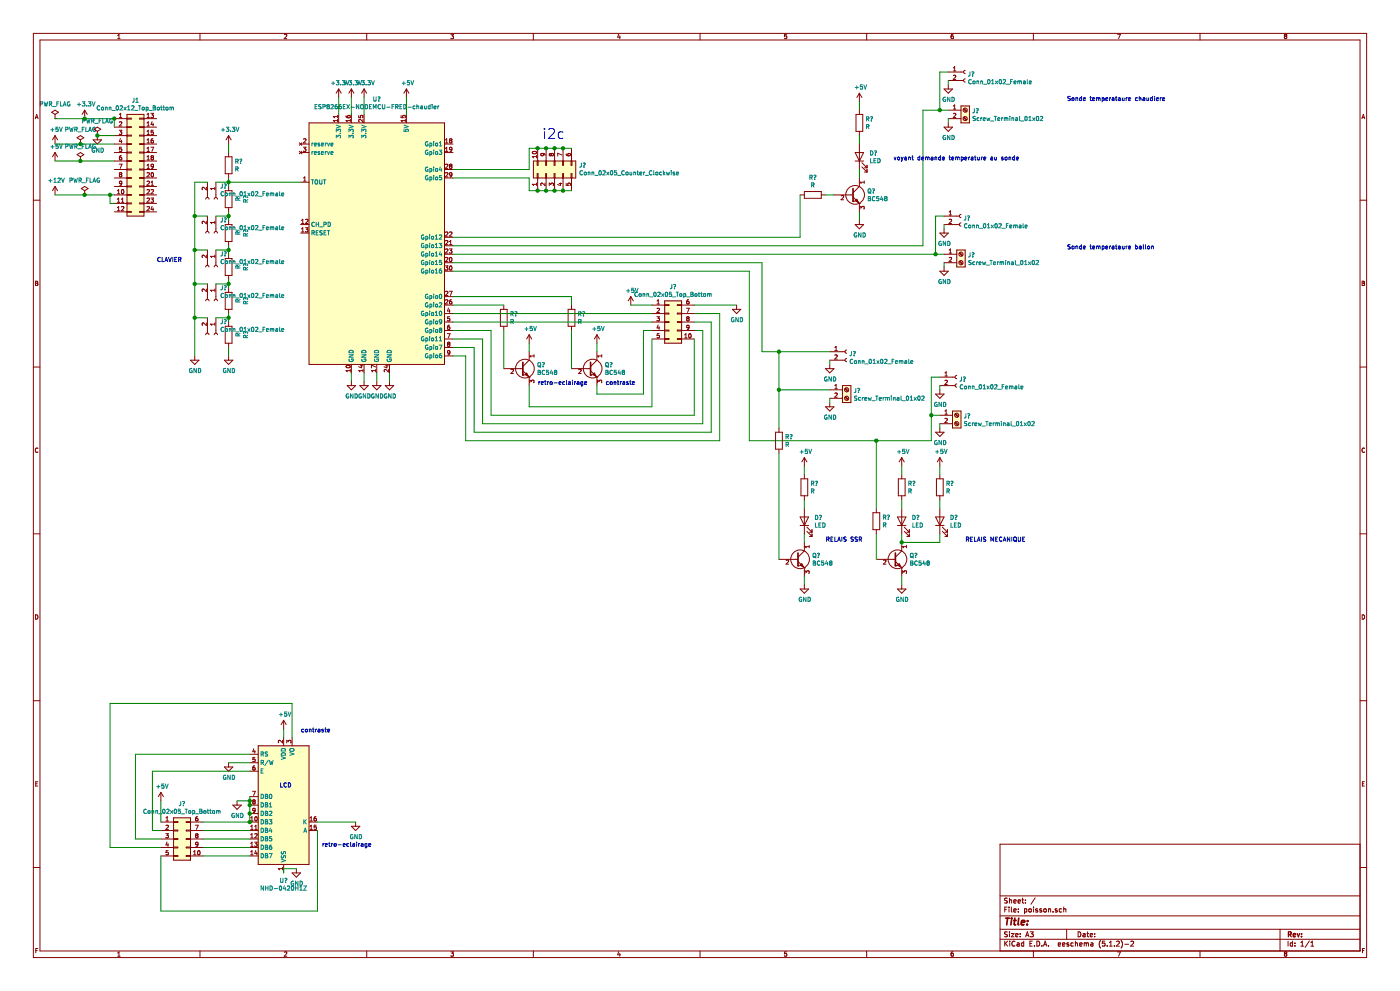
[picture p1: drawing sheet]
EESchema Schematic File Version 4
LIBS:poisson-cache
EELAYER 29 0
EELAYER END
$Descr A3 16535 11693
encoding utf-8
Sheet 1 1
Title ""
Date ""
Rev ""
Comp ""
Comment1 ""
Comment2 ""
Comment3 ""
Comment4 ""
$EndDescr
$Comp
L Connector_Generic:Conn_02x12_Top_Bottom J1
U 1 1
P 1550 1900
F 0 "J1" H 1600 2617 50  0000 C CNN
F 1 "Conn_02x12_Top_Bottom" H 1600 2526 50  0000 C CNN
F 2 "" H 1550 1900 50  0001 C CNN
F 3 "~" H 1550 1900 50  0001 C CNN
	1    1550 1900
	1    0    0    -1  
$EndComp
Wire Wire Line
	1350 1400 1350 1500
Wire Wire Line
	1350 1400 1000 1400
Connection ~ 1350 1400
$Comp
L power:+3.3V #PWR0101
U 1 1
P 1000 1400
F 0 "#PWR0101" H 1000 1250 50  0001 C CNN
F 1 "+3.3V" H 1015 1573 50  0000 C CNN
F 2 "" H 1000 1400 50  0001 C CNN
F 3 "" H 1000 1400 50  0001 C CNN
	1    1000 1400
	1    0    0    -1  
$EndComp
Wire Wire Line
	1350 1600 1150 1600
$Comp
L power:GND #PWR0102
U 1 1
P 1150 1600
F 0 "#PWR0102" H 1150 1350 50  0001 C CNN
F 1 "GND" H 1155 1427 50  0000 C CNN
F 2 "" H 1150 1600 50  0001 C CNN
F 3 "" H 1150 1600 50  0001 C CNN
	1    1150 1600
	1    0    0    -1  
$EndComp
$Comp
L power:+5V #PWR0103
U 1 1
P 650 1700
F 0 "#PWR0103" H 650 1550 50  0001 C CNN
F 1 "+5V" H 665 1873 50  0000 C CNN
F 2 "" H 650 1700 50  0001 C CNN
F 3 "" H 650 1700 50  0001 C CNN
	1    650  1700
	1    0    0    -1  
$EndComp
Wire Wire Line
	1350 1700 950  1700
Wire Wire Line
	1350 1900 950  1900
$Comp
L power:+5V #PWR0104
U 1 1
P 650 1900
F 0 "#PWR0104" H 650 1750 50  0001 C CNN
F 1 "+5V" H 665 2073 50  0000 C CNN
F 2 "" H 650 1900 50  0001 C CNN
F 3 "" H 650 1900 50  0001 C CNN
	1    650  1900
	1    0    0    -1  
$EndComp
$Comp
L power:+12V #PWR0105
U 1 1
P 650 2300
F 0 "#PWR0105" H 650 2150 50  0001 C CNN
F 1 "+12V" H 665 2473 50  0000 C CNN
F 2 "" H 650 2300 50  0001 C CNN
F 3 "" H 650 2300 50  0001 C CNN
	1    650  2300
	1    0    0    -1  
$EndComp
Wire Wire Line
	1350 2300 1300 2300
Wire Wire Line
	1350 2400 1300 2400
Wire Wire Line
	1300 2400 1300 2300
Connection ~ 1300 2300
Wire Wire Line
	1300 2300 1000 2300
$Comp
L power:PWR_FLAG #FLG0101
U 1 1
P 650 1400
F 0 "#FLG0101" H 650 1475 50  0001 C CNN
F 1 "PWR_FLAG" H 650 1573 50  0000 C CNN
F 2 "" H 650 1400 50  0001 C CNN
F 3 "~" H 650 1400 50  0001 C CNN
	1    650  1400
	1    0    0    -1  
$EndComp
$Comp
L power:PWR_FLAG #FLG0102
U 1 1
P 950 1700
F 0 "#FLG0102" H 950 1775 50  0001 C CNN
F 1 "PWR_FLAG" H 950 1873 50  0000 C CNN
F 2 "" H 950 1700 50  0001 C CNN
F 3 "~" H 950 1700 50  0001 C CNN
	1    950  1700
	1    0    0    -1  
$EndComp
Connection ~ 950  1700
Wire Wire Line
	950  1700 650  1700
$Comp
L power:PWR_FLAG #FLG0103
U 1 1
P 1150 1600
F 0 "#FLG0103" H 1150 1675 50  0001 C CNN
F 1 "PWR_FLAG" H 1150 1773 50  0000 C CNN
F 2 "" H 1150 1600 50  0001 C CNN
F 3 "~" H 1150 1600 50  0001 C CNN
	1    1150 1600
	1    0    0    -1  
$EndComp
Connection ~ 1150 1600
$Comp
L power:PWR_FLAG #FLG0104
U 1 1
P 1000 2300
F 0 "#FLG0104" H 1000 2375 50  0001 C CNN
F 1 "PWR_FLAG" H 1000 2473 50  0000 C CNN
F 2 "" H 1000 2300 50  0001 C CNN
F 3 "~" H 1000 2300 50  0001 C CNN
	1    1000 2300
	1    0    0    -1  
$EndComp
Connection ~ 1000 2300
Wire Wire Line
	1000 2300 650  2300
$Comp
L power:PWR_FLAG #FLG0105
U 1 1
P 950 1900
F 0 "#FLG0105" H 950 1975 50  0001 C CNN
F 1 "PWR_FLAG" H 950 2073 50  0000 C CNN
F 2 "" H 950 1900 50  0001 C CNN
F 3 "~" H 950 1900 50  0001 C CNN
	1    950  1900
	1    0    0    -1  
$EndComp
Connection ~ 950  1900
Wire Wire Line
	950  1900 650  1900
Wire Wire Line
	1000 1400 650  1400
Connection ~ 1000 1400
$Comp
L Connector_Generic:Conn_02x05_Top_Bottom J?
U 1 1
P 2100 9900
F 0 "J?" H 2150 10317 50  0000 C CNN
F 1 "Conn_02x05_Top_Bottom" H 2150 10226 50  0000 C CNN
F 2 "" H 2100 9900 50  0001 C CNN
F 3 "~" H 2100 9900 50  0001 C CNN
	1    2100 9900
	1    0    0    -1  
$EndComp
$Comp
L Display_Character:NHD-0420H1Z U?
U 1 1
P 3350 9500
F 0 "U?" H 3350 8611 50  0000 C CNN
F 1 "NHD-0420H1Z" H 3350 8520 50  0000 C CNN
F 2 "Display:NHD-0420H1Z" H 3350 8600 50  0001 C CNN
F 3 "http://www.newhavendisplay.com/specs/NHD-0420H1Z-FSW-GBW-33V3.pdf" H 3450 9400 50  0001 C CNN
	1    3350 9500
	1    0    0    -1  
$EndComp
Wire Wire Line
	2950 9800 2400 9800
Wire Wire Line
	2950 9900 2400 9900
Wire Wire Line
	2950 10000 2400 10000
Wire Wire Line
	2950 10100 2400 10100
Wire Wire Line
	2950 9700 2950 9600
Wire Wire Line
	2950 9600 2950 9500
Connection ~ 2950 9600
Wire Wire Line
	2950 9400 2950 9450
Connection ~ 2950 9500
Connection ~ 2950 9700
$Comp
L power:GND #PWR?
U 1 1
P 2800 9450
F 0 "#PWR?" H 2800 9200 50  0001 C CNN
F 1 "GND" H 2805 9277 50  0000 C CNN
F 2 "" H 2800 9450 50  0001 C CNN
F 3 "" H 2800 9450 50  0001 C CNN
	1    2800 9450
	1    0    0    -1  
$EndComp
Wire Wire Line
	2800 9450 2950 9450
Connection ~ 2950 9450
Wire Wire Line
	2950 9450 2950 9500
Wire Wire Line
	2950 8900 1600 8900
Wire Wire Line
	1600 8900 1600 9900
Wire Wire Line
	1600 9900 1900 9900
Wire Wire Line
	2400 9700 2950 9700
$Comp
L power:GND #PWR?
U 1 1
P 3500 10250
F 0 "#PWR?" H 3500 10000 50  0001 C CNN
F 1 "GND" H 3505 10077 50  0000 C CNN
F 2 "" H 3500 10250 50  0001 C CNN
F 3 "" H 3500 10250 50  0001 C CNN
	1    3500 10250
	1    0    0    -1  
$EndComp
Wire Wire Line
	3500 10250 3350 10250
Wire Wire Line
	3350 10250 3350 10300
$Comp
L power:+5V #PWR?
U 1 1
P 3350 8600
F 0 "#PWR?" H 3350 8450 50  0001 C CNN
F 1 "+5V" H 3365 8773 50  0000 C CNN
F 2 "" H 3350 8600 50  0001 C CNN
F 3 "" H 3350 8600 50  0001 C CNN
	1    3350 8600
	1    0    0    -1  
$EndComp
$Comp
L power:+5V #PWR?
U 1 1
P 1900 9450
F 0 "#PWR?" H 1900 9300 50  0001 C CNN
F 1 "+5V" H 1915 9623 50  0000 C CNN
F 2 "" H 1900 9450 50  0001 C CNN
F 3 "" H 1900 9450 50  0001 C CNN
	1    1900 9450
	1    0    0    -1  
$EndComp
Wire Wire Line
	3350 8600 3350 8700
Wire Wire Line
	1900 9450 1900 9700
$Comp
L power:GND #PWR?
U 1 1
P 4200 9700
F 0 "#PWR?" H 4200 9450 50  0001 C CNN
F 1 "GND" H 4205 9527 50  0000 C CNN
F 2 "" H 4200 9700 50  0001 C CNN
F 3 "" H 4200 9700 50  0001 C CNN
	1    4200 9700
	1    0    0    -1  
$EndComp
Wire Wire Line
	3750 9700 4200 9700
Wire Wire Line
	3750 9800 3750 10750
Wire Wire Line
	3750 10750 1900 10750
Wire Wire Line
	1900 10750 1900 10100
Text Notes 3800 10000 0    50   ~ 0
retro-eclairage
Wire Wire Line
	3450 8700 3450 8300
Wire Wire Line
	3450 8300 1300 8300
Wire Wire Line
	1300 8300 1300 10000
Wire Wire Line
	1300 10000 1900 10000
Text Notes 3550 8650 0    50   ~ 0
contraste
$Comp
L power:GND #PWR?
U 1 1
P 2700 9000
F 0 "#PWR?" H 2700 8750 50  0001 C CNN
F 1 "GND" H 2705 8827 50  0000 C CNN
F 2 "" H 2700 9000 50  0001 C CNN
F 3 "" H 2700 9000 50  0001 C CNN
	1    2700 9000
	1    0    0    -1  
$EndComp
Wire Wire Line
	2950 9000 2700 9000
Wire Wire Line
	2950 9100 1800 9100
Wire Wire Line
	1800 9100 1800 9800
Wire Wire Line
	1800 9800 1900 9800
Text Notes 3300 9300 0    50   ~ 0
LCD
$Comp
L power:+5V #PWR?
U 1 1
P 7450 3600
F 0 "#PWR?" H 7450 3450 50  0001 C CNN
F 1 "+5V" H 7465 3773 50  0000 C CNN
F 2 "" H 7450 3600 50  0001 C CNN
F 3 "" H 7450 3600 50  0001 C CNN
	1    7450 3600
	1    0    0    -1  
$EndComp
$Comp
L Composant_Fred:ESP8266EX-NODEMCU-FRED-chaudier U?
U 1 1
P 4450 2350
F 0 "U?" H 4450 3531 50  0000 C CNN
F 1 "ESP8266EX-NODEMCU-FRED-chaudier" H 4450 3440 50  0000 C CNN
F 2 "Package_DFN_QFN:QFN-32-1EP_5x5mm_P0.5mm_EP3.45x3.45mm" H 4450 350 50  0001 C CNN
F 3 "http://espressif.com/sites/default/files/documentation/0a-esp8266ex_datasheet_en.pdf" H 6650 400 50  0001 C CNN
	1    4450 2350
	1    0    0    -1  
$EndComp
Wire Wire Line
	5350 4000 5700 4000
Wire Wire Line
	5600 4100 5350 4100
Wire Wire Line
	5350 4200 5500 4200
$Comp
L Device:R R?
U 1 1
P 5950 3750
F 0 "R?" H 6020 3796 50  0000 L CNN
F 1 "R" H 6020 3705 50  0000 L CNN
F 2 "" V 5880 3750 50  0001 C CNN
F 3 "~" H 5950 3750 50  0001 C CNN
	1    5950 3750
	1    0    0    -1  
$EndComp
$Comp
L Device:R R?
U 1 1
P 6750 3750
F 0 "R?" H 6820 3796 50  0000 L CNN
F 1 "R" H 6820 3705 50  0000 L CNN
F 2 "" V 6680 3750 50  0001 C CNN
F 3 "~" H 6750 3750 50  0001 C CNN
	1    6750 3750
	1    0    0    -1  
$EndComp
Wire Wire Line
	5350 3600 5950 3600
$Comp
L Transistor_BJT:BC548 Q?
U 1 1
P 6150 4350
F 0 "Q?" H 6341 4396 50  0000 L CNN
F 1 "BC548" H 6341 4305 50  0000 L CNN
F 2 "Package_TO_SOT_THT:TO-92_Inline" H 6350 4275 50  0001 L CIN
F 3 "http://www.fairchildsemi.com/ds/BC/BC547.pdf" H 6150 4350 50  0001 L CNN
	1    6150 4350
	1    0    0    -1  
$EndComp
Wire Wire Line
	7700 3600 7450 3600
Wire Wire Line
	8200 3800 8400 3800
Wire Wire Line
	8300 3900 8200 3900
Wire Wire Line
	8700 3600 8200 3600
Wire Wire Line
	8500 3700 8200 3700
$Comp
L power:GND #PWR?
U 1 1
P 8700 3600
F 0 "#PWR?" H 8700 3350 50  0001 C CNN
F 1 "GND" H 8705 3427 50  0000 C CNN
F 2 "" H 8700 3600 50  0001 C CNN
F 3 "" H 8700 3600 50  0001 C CNN
	1    8700 3600
	1    0    0    -1  
$EndComp
Wire Wire Line
	5800 3900 5350 3900
$Comp
L Connector_Generic:Conn_02x05_Top_Bottom J?
U 1 1
P 7900 3800
F 0 "J?" H 7950 4217 50  0000 C CNN
F 1 "Conn_02x05_Top_Bottom" H 7950 4126 50  0000 C CNN
F 2 "" H 7900 3800 50  0001 C CNN
F 3 "~" H 7900 3800 50  0001 C CNN
	1    7900 3800
	1    0    0    -1  
$EndComp
Wire Wire Line
	5800 3900 5800 4900
Wire Wire Line
	5700 4000 5700 5000
Wire Wire Line
	5600 4100 5600 5100
Wire Wire Line
	5500 4200 5500 5200
Wire Wire Line
	5350 3500 6750 3500
Wire Wire Line
	5950 3900 5950 4350
$Comp
L power:+5V #PWR?
U 1 1
P 6250 4050
F 0 "#PWR?" H 6250 3900 50  0001 C CNN
F 1 "+5V" H 6265 4223 50  0000 C CNN
F 2 "" H 6250 4050 50  0001 C CNN
F 3 "" H 6250 4050 50  0001 C CNN
	1    6250 4050
	1    0    0    -1  
$EndComp
Wire Wire Line
	6250 4050 6250 4150
Wire Wire Line
	6250 4800 6250 4550
Wire Wire Line
	7600 3900 7700 3900
$Comp
L Transistor_BJT:BC548 Q?
U 1 1
P 6950 4350
F 0 "Q?" H 7141 4396 50  0000 L CNN
F 1 "BC548" H 7141 4305 50  0000 L CNN
F 2 "Package_TO_SOT_THT:TO-92_Inline" H 7150 4275 50  0001 L CIN
F 3 "http://www.fairchildsemi.com/ds/BC/BC547.pdf" H 6950 4350 50  0001 L CNN
	1    6950 4350
	1    0    0    -1  
$EndComp
$Comp
L power:+5V #PWR?
U 1 1
P 7050 4050
F 0 "#PWR?" H 7050 3900 50  0001 C CNN
F 1 "+5V" H 7065 4223 50  0000 C CNN
F 2 "" H 7050 4050 50  0001 C CNN
F 3 "" H 7050 4050 50  0001 C CNN
	1    7050 4050
	1    0    0    -1  
$EndComp
Wire Wire Line
	7050 4050 7050 4150
Wire Wire Line
	7050 4650 7050 4550
Wire Wire Line
	6750 4350 6750 3900
Wire Wire Line
	6750 3600 6750 3500
Wire Wire Line
	5500 5200 8500 5200
Wire Wire Line
	8400 5100 5600 5100
Wire Wire Line
	5700 5000 8300 5000
Wire Wire Line
	8200 4900 5800 4900
Wire Wire Line
	7700 4000 7700 4800
Wire Wire Line
	6250 4800 7700 4800
Wire Wire Line
	7600 3900 7600 4650
Wire Wire Line
	7050 4650 7600 4650
Wire Wire Line
	5350 3700 7700 3700
Wire Wire Line
	7700 3800 5350 3800
Wire Wire Line
	8200 4000 8200 4900
Wire Wire Line
	8300 3900 8300 5000
Wire Wire Line
	8400 3800 8400 5100
Wire Wire Line
	8500 3700 8500 5200
$Comp
L power:GND #PWR?
U 1 1
P 4150 4500
F 0 "#PWR?" H 4150 4250 50  0001 C CNN
F 1 "GND" H 4155 4327 50  0000 C CNN
F 2 "" H 4150 4500 50  0001 C CNN
F 3 "" H 4150 4500 50  0001 C CNN
	1    4150 4500
	1    0    0    -1  
$EndComp
$Comp
L power:GND #PWR?
U 1 1
P 4300 4500
F 0 "#PWR?" H 4300 4250 50  0001 C CNN
F 1 "GND" H 4305 4327 50  0000 C CNN
F 2 "" H 4300 4500 50  0001 C CNN
F 3 "" H 4300 4500 50  0001 C CNN
	1    4300 4500
	1    0    0    -1  
$EndComp
$Comp
L power:GND #PWR?
U 1 1
P 4450 4500
F 0 "#PWR?" H 4450 4250 50  0001 C CNN
F 1 "GND" H 4455 4327 50  0000 C CNN
F 2 "" H 4450 4500 50  0001 C CNN
F 3 "" H 4450 4500 50  0001 C CNN
	1    4450 4500
	1    0    0    -1  
$EndComp
$Comp
L power:GND #PWR?
U 1 1
P 4600 4500
F 0 "#PWR?" H 4600 4250 50  0001 C CNN
F 1 "GND" H 4605 4327 50  0000 C CNN
F 2 "" H 4600 4500 50  0001 C CNN
F 3 "" H 4600 4500 50  0001 C CNN
	1    4600 4500
	1    0    0    -1  
$EndComp
Wire Wire Line
	4600 4400 4600 4500
Wire Wire Line
	4450 4400 4450 4500
Wire Wire Line
	4300 4400 4300 4500
Wire Wire Line
	4150 4400 4150 4500
Text Notes 6350 4550 0    50   ~ 0
retro-eclairage
Text Notes 7150 4550 0    50   ~ 0
contraste
$Comp
L Connector:Screw_Terminal_01x02 J?
U 1 1
P 11300 4900
F 0 "J?" H 11380 4892 50  0000 L CNN
F 1 "Screw_Terminal_01x02" H 11380 4801 50  0000 L CNN
F 2 "" H 11300 4900 50  0001 C CNN
F 3 "~" H 11300 4900 50  0001 C CNN
	1    11300 4900
	1    0    0    -1  
$EndComp
$Comp
L Connector:Conn_01x02_Female J?
U 1 1
P 11300 4450
F 0 "J?" H 11328 4426 50  0000 L CNN
F 1 "Conn_01x02_Female" H 11328 4335 50  0000 L CNN
F 2 "" H 11300 4450 50  0001 C CNN
F 3 "~" H 11300 4450 50  0001 C CNN
	1    11300 4450
	1    0    0    -1  
$EndComp
$Comp
L power:GND #PWR?
U 1 1
P 11100 4600
F 0 "#PWR?" H 11100 4350 50  0001 C CNN
F 1 "GND" H 11105 4427 50  0000 C CNN
F 2 "" H 11100 4600 50  0001 C CNN
F 3 "" H 11100 4600 50  0001 C CNN
	1    11100 4600
	1    0    0    -1  
$EndComp
$Comp
L power:GND #PWR?
U 1 1
P 11100 5050
F 0 "#PWR?" H 11100 4800 50  0001 C CNN
F 1 "GND" H 11105 4877 50  0000 C CNN
F 2 "" H 11100 5050 50  0001 C CNN
F 3 "" H 11100 5050 50  0001 C CNN
	1    11100 5050
	1    0    0    -1  
$EndComp
Wire Wire Line
	11100 5000 11100 5050
Wire Wire Line
	11100 4600 11100 4550
Wire Wire Line
	11100 4450 11000 4450
Wire Wire Line
	11000 4450 11000 4900
Wire Wire Line
	11000 4900 11100 4900
$Comp
L Connector:Screw_Terminal_01x02 J?
U 1 1
P 10000 4600
F 0 "J?" H 10080 4592 50  0000 L CNN
F 1 "Screw_Terminal_01x02" H 10080 4501 50  0000 L CNN
F 2 "" H 10000 4600 50  0001 C CNN
F 3 "~" H 10000 4600 50  0001 C CNN
	1    10000 4600
	1    0    0    -1  
$EndComp
$Comp
L Connector:Conn_01x02_Female J?
U 1 1
P 10000 4150
F 0 "J?" H 10028 4126 50  0000 L CNN
F 1 "Conn_01x02_Female" H 10028 4035 50  0000 L CNN
F 2 "" H 10000 4150 50  0001 C CNN
F 3 "~" H 10000 4150 50  0001 C CNN
	1    10000 4150
	1    0    0    -1  
$EndComp
$Comp
L power:GND #PWR?
U 1 1
P 9800 4300
F 0 "#PWR?" H 9800 4050 50  0001 C CNN
F 1 "GND" H 9805 4127 50  0000 C CNN
F 2 "" H 9800 4300 50  0001 C CNN
F 3 "" H 9800 4300 50  0001 C CNN
	1    9800 4300
	1    0    0    -1  
$EndComp
$Comp
L power:GND #PWR?
U 1 1
P 9800 4750
F 0 "#PWR?" H 9800 4500 50  0001 C CNN
F 1 "GND" H 9805 4577 50  0000 C CNN
F 2 "" H 9800 4750 50  0001 C CNN
F 3 "" H 9800 4750 50  0001 C CNN
	1    9800 4750
	1    0    0    -1  
$EndComp
Wire Wire Line
	9800 4700 9800 4750
Wire Wire Line
	9800 4300 9800 4250
$Comp
L Connector:Screw_Terminal_01x02 J?
U 1 1
P 11350 3000
F 0 "J?" H 11430 2992 50  0000 L CNN
F 1 "Screw_Terminal_01x02" H 11430 2901 50  0000 L CNN
F 2 "" H 11350 3000 50  0001 C CNN
F 3 "~" H 11350 3000 50  0001 C CNN
	1    11350 3000
	1    0    0    -1  
$EndComp
$Comp
L Connector:Conn_01x02_Female J?
U 1 1
P 11350 2550
F 0 "J?" H 11378 2526 50  0000 L CNN
F 1 "Conn_01x02_Female" H 11378 2435 50  0000 L CNN
F 2 "" H 11350 2550 50  0001 C CNN
F 3 "~" H 11350 2550 50  0001 C CNN
	1    11350 2550
	1    0    0    -1  
$EndComp
$Comp
L power:GND #PWR?
U 1 1
P 11150 2700
F 0 "#PWR?" H 11150 2450 50  0001 C CNN
F 1 "GND" H 11155 2527 50  0000 C CNN
F 2 "" H 11150 2700 50  0001 C CNN
F 3 "" H 11150 2700 50  0001 C CNN
	1    11150 2700
	1    0    0    -1  
$EndComp
$Comp
L power:GND #PWR?
U 1 1
P 11150 3150
F 0 "#PWR?" H 11150 2900 50  0001 C CNN
F 1 "GND" H 11155 2977 50  0000 C CNN
F 2 "" H 11150 3150 50  0001 C CNN
F 3 "" H 11150 3150 50  0001 C CNN
	1    11150 3150
	1    0    0    -1  
$EndComp
Wire Wire Line
	11150 3100 11150 3150
Wire Wire Line
	11150 2700 11150 2650
Wire Wire Line
	11150 2550 11050 2550
Wire Wire Line
	11050 3000 11150 3000
$Comp
L Connector:Screw_Terminal_01x02 J?
U 1 1
P 11400 1300
F 0 "J?" H 11480 1292 50  0000 L CNN
F 1 "Screw_Terminal_01x02" H 11480 1201 50  0000 L CNN
F 2 "" H 11400 1300 50  0001 C CNN
F 3 "~" H 11400 1300 50  0001 C CNN
	1    11400 1300
	1    0    0    -1  
$EndComp
$Comp
L Connector:Conn_01x02_Female J?
U 1 1
P 11400 850
F 0 "J?" H 11428 826 50  0000 L CNN
F 1 "Conn_01x02_Female" H 11428 735 50  0000 L CNN
F 2 "" H 11400 850 50  0001 C CNN
F 3 "~" H 11400 850 50  0001 C CNN
	1    11400 850 
	1    0    0    -1  
$EndComp
$Comp
L power:GND #PWR?
U 1 1
P 11200 1000
F 0 "#PWR?" H 11200 750 50  0001 C CNN
F 1 "GND" H 11205 827 50  0000 C CNN
F 2 "" H 11200 1000 50  0001 C CNN
F 3 "" H 11200 1000 50  0001 C CNN
	1    11200 1000
	1    0    0    -1  
$EndComp
$Comp
L power:GND #PWR?
U 1 1
P 11200 1450
F 0 "#PWR?" H 11200 1200 50  0001 C CNN
F 1 "GND" H 11205 1277 50  0000 C CNN
F 2 "" H 11200 1450 50  0001 C CNN
F 3 "" H 11200 1450 50  0001 C CNN
	1    11200 1450
	1    0    0    -1  
$EndComp
Wire Wire Line
	11200 1400 11200 1450
Wire Wire Line
	11200 1000 11200 950 
Wire Wire Line
	11200 850  11100 850 
Wire Wire Line
	11100 850  11100 1300
Wire Wire Line
	11100 1300 11200 1300
Wire Wire Line
	5350 3200 8850 3200
Wire Wire Line
	8850 3200 8850 5200
Wire Wire Line
	8850 5200 10350 5200
Wire Wire Line
	11000 5200 11000 4900
Connection ~ 11000 4900
Wire Wire Line
	9000 4150 9000 3100
Wire Wire Line
	9000 3100 5350 3100
Connection ~ 11050 3000
$Comp
L Device:R R?
U 1 1
P 10650 5750
F 0 "R?" H 10720 5796 50  0000 L CNN
F 1 "R" H 10720 5705 50  0000 L CNN
F 2 "" V 10580 5750 50  0001 C CNN
F 3 "~" H 10650 5750 50  0001 C CNN
	1    10650 5750
	1    0    0    -1  
$EndComp
$Comp
L Device:LED D?
U 1 1
P 10650 6150
F 0 "D?" V 10689 6033 50  0000 R CNN
F 1 "LED" V 10598 6033 50  0000 R CNN
F 2 "" H 10650 6150 50  0001 C CNN
F 3 "~" H 10650 6150 50  0001 C CNN
	1    10650 6150
	0    -1   -1   0   
$EndComp
Wire Wire Line
	10650 5900 10650 6000
$Comp
L Transistor_BJT:BC548 Q?
U 1 1
P 10550 6600
F 0 "Q?" H 10741 6646 50  0000 L CNN
F 1 "BC548" H 10741 6555 50  0000 L CNN
F 2 "Package_TO_SOT_THT:TO-92_Inline" H 10750 6525 50  0001 L CIN
F 3 "http://www.fairchildsemi.com/ds/BC/BC547.pdf" H 10550 6600 50  0001 L CNN
	1    10550 6600
	1    0    0    -1  
$EndComp
Wire Wire Line
	10650 6300 10650 6400
$Comp
L power:GND #PWR?
U 1 1
P 10650 6900
F 0 "#PWR?" H 10650 6650 50  0001 C CNN
F 1 "GND" H 10655 6727 50  0000 C CNN
F 2 "" H 10650 6900 50  0001 C CNN
F 3 "" H 10650 6900 50  0001 C CNN
	1    10650 6900
	1    0    0    -1  
$EndComp
Wire Wire Line
	10650 6800 10650 6900
$Comp
L Device:R R?
U 1 1
P 10350 6150
F 0 "R?" H 10420 6196 50  0000 L CNN
F 1 "R" H 10420 6105 50  0000 L CNN
F 2 "" V 10280 6150 50  0001 C CNN
F 3 "~" H 10350 6150 50  0001 C CNN
	1    10350 6150
	1    0    0    -1  
$EndComp
Wire Wire Line
	10350 6600 10350 6300
$Comp
L power:+5V #PWR?
U 1 1
P 10650 5500
F 0 "#PWR?" H 10650 5350 50  0001 C CNN
F 1 "+5V" H 10665 5673 50  0000 C CNN
F 2 "" H 10650 5500 50  0001 C CNN
F 3 "" H 10650 5500 50  0001 C CNN
	1    10650 5500
	1    0    0    -1  
$EndComp
Wire Wire Line
	10650 5600 10650 5500
$Comp
L Device:R R?
U 1 1
P 9500 5750
F 0 "R?" H 9570 5796 50  0000 L CNN
F 1 "R" H 9570 5705 50  0000 L CNN
F 2 "" V 9430 5750 50  0001 C CNN
F 3 "~" H 9500 5750 50  0001 C CNN
	1    9500 5750
	1    0    0    -1  
$EndComp
$Comp
L Device:LED D?
U 1 1
P 9500 6150
F 0 "D?" V 9539 6033 50  0000 R CNN
F 1 "LED" V 9448 6033 50  0000 R CNN
F 2 "" H 9500 6150 50  0001 C CNN
F 3 "~" H 9500 6150 50  0001 C CNN
	1    9500 6150
	0    -1   -1   0   
$EndComp
Wire Wire Line
	9500 5900 9500 6000
$Comp
L Transistor_BJT:BC548 Q?
U 1 1
P 9400 6600
F 0 "Q?" H 9591 6646 50  0000 L CNN
F 1 "BC548" H 9591 6555 50  0000 L CNN
F 2 "Package_TO_SOT_THT:TO-92_Inline" H 9600 6525 50  0001 L CIN
F 3 "http://www.fairchildsemi.com/ds/BC/BC547.pdf" H 9400 6600 50  0001 L CNN
	1    9400 6600
	1    0    0    -1  
$EndComp
Wire Wire Line
	9500 6300 9500 6400
$Comp
L power:GND #PWR?
U 1 1
P 9500 6900
F 0 "#PWR?" H 9500 6650 50  0001 C CNN
F 1 "GND" H 9505 6727 50  0000 C CNN
F 2 "" H 9500 6900 50  0001 C CNN
F 3 "" H 9500 6900 50  0001 C CNN
	1    9500 6900
	1    0    0    -1  
$EndComp
Wire Wire Line
	9500 6800 9500 6900
$Comp
L Device:R R?
U 1 1
P 9200 5200
F 0 "R?" H 9270 5246 50  0000 L CNN
F 1 "R" H 9270 5155 50  0000 L CNN
F 2 "" V 9130 5200 50  0001 C CNN
F 3 "~" H 9200 5200 50  0001 C CNN
	1    9200 5200
	1    0    0    -1  
$EndComp
$Comp
L power:+5V #PWR?
U 1 1
P 9500 5500
F 0 "#PWR?" H 9500 5350 50  0001 C CNN
F 1 "+5V" H 9515 5673 50  0000 C CNN
F 2 "" H 9500 5500 50  0001 C CNN
F 3 "" H 9500 5500 50  0001 C CNN
	1    9500 5500
	1    0    0    -1  
$EndComp
Wire Wire Line
	9500 5600 9500 5500
Wire Wire Line
	10350 6000 10350 5200
Connection ~ 10350 5200
Wire Wire Line
	10350 5200 11000 5200
Wire Wire Line
	9200 5350 9200 6600
Connection ~ 9200 4150
Wire Wire Line
	9200 4150 9000 4150
Wire Wire Line
	9200 4150 9800 4150
Wire Wire Line
	9200 4150 9200 4600
Wire Wire Line
	9800 4600 9200 4600
Connection ~ 9200 4600
Wire Wire Line
	9200 4600 9200 5050
Text Notes 9750 6400 0    50   ~ 0
RELAIS SSR
Text Notes 11400 6400 0    50   ~ 0
RELAIS MECANIQUE
$Comp
L Device:R R?
U 1 1
P 11100 5750
F 0 "R?" H 11170 5796 50  0000 L CNN
F 1 "R" H 11170 5705 50  0000 L CNN
F 2 "" V 11030 5750 50  0001 C CNN
F 3 "~" H 11100 5750 50  0001 C CNN
	1    11100 5750
	1    0    0    -1  
$EndComp
$Comp
L Device:LED D?
U 1 1
P 11100 6150
F 0 "D?" V 11139 6033 50  0000 R CNN
F 1 "LED" V 11048 6033 50  0000 R CNN
F 2 "" H 11100 6150 50  0001 C CNN
F 3 "~" H 11100 6150 50  0001 C CNN
	1    11100 6150
	0    -1   -1   0   
$EndComp
Wire Wire Line
	11100 5900 11100 6000
Wire Wire Line
	11100 6300 11100 6400
$Comp
L power:+5V #PWR?
U 1 1
P 11100 5500
F 0 "#PWR?" H 11100 5350 50  0001 C CNN
F 1 "+5V" H 11115 5673 50  0000 C CNN
F 2 "" H 11100 5500 50  0001 C CNN
F 3 "" H 11100 5500 50  0001 C CNN
	1    11100 5500
	1    0    0    -1  
$EndComp
Wire Wire Line
	11100 5600 11100 5500
Wire Wire Line
	11100 6400 10650 6400
Connection ~ 10650 6400
Wire Wire Line
	11050 2550 11050 3000
Wire Wire Line
	10900 1300 11100 1300
Connection ~ 11100 1300
Wire Wire Line
	5350 3000 11050 3000
Wire Wire Line
	5350 2900 10900 2900
Wire Wire Line
	10900 1300 10900 2900
Text Notes 12600 2950 0    50   ~ 0
Sonde temperataure ballon
Text Notes 12600 1200 0    50   ~ 0
Sonde temperataure chaudiere
$Comp
L Device:R R?
U 1 1
P 10150 1450
F 0 "R?" H 10220 1496 50  0000 L CNN
F 1 "R" H 10220 1405 50  0000 L CNN
F 2 "" V 10080 1450 50  0001 C CNN
F 3 "~" H 10150 1450 50  0001 C CNN
	1    10150 1450
	1    0    0    -1  
$EndComp
$Comp
L Device:LED D?
U 1 1
P 10150 1850
F 0 "D?" V 10189 1733 50  0000 R CNN
F 1 "LED" V 10098 1733 50  0000 R CNN
F 2 "" H 10150 1850 50  0001 C CNN
F 3 "~" H 10150 1850 50  0001 C CNN
	1    10150 1850
	0    -1   -1   0   
$EndComp
Wire Wire Line
	10150 1600 10150 1700
$Comp
L Transistor_BJT:BC548 Q?
U 1 1
P 10050 2300
F 0 "Q?" H 10241 2346 50  0000 L CNN
F 1 "BC548" H 10241 2255 50  0000 L CNN
F 2 "Package_TO_SOT_THT:TO-92_Inline" H 10250 2225 50  0001 L CIN
F 3 "http://www.fairchildsemi.com/ds/BC/BC547.pdf" H 10050 2300 50  0001 L CNN
	1    10050 2300
	1    0    0    -1  
$EndComp
Wire Wire Line
	10150 2000 10150 2100
$Comp
L power:GND #PWR?
U 1 1
P 10150 2600
F 0 "#PWR?" H 10150 2350 50  0001 C CNN
F 1 "GND" H 10155 2427 50  0000 C CNN
F 2 "" H 10150 2600 50  0001 C CNN
F 3 "" H 10150 2600 50  0001 C CNN
	1    10150 2600
	1    0    0    -1  
$EndComp
Wire Wire Line
	10150 2500 10150 2600
$Comp
L Device:R R?
U 1 1
P 9600 2300
F 0 "R?" V 9393 2300 50  0000 C CNN
F 1 "R" V 9484 2300 50  0000 C CNN
F 2 "" V 9530 2300 50  0001 C CNN
F 3 "~" H 9600 2300 50  0001 C CNN
	1    9600 2300
	0    1    1    0   
$EndComp
$Comp
L power:+5V #PWR?
U 1 1
P 10150 1200
F 0 "#PWR?" H 10150 1050 50  0001 C CNN
F 1 "+5V" H 10165 1373 50  0000 C CNN
F 2 "" H 10150 1200 50  0001 C CNN
F 3 "" H 10150 1200 50  0001 C CNN
	1    10150 1200
	1    0    0    -1  
$EndComp
Wire Wire Line
	10150 1300 10150 1200
Text Notes 10550 1900 0    50   ~ 0
voyant demande temperature au sonde
Wire Wire Line
	9850 2300 9750 2300
Wire Wire Line
	9450 2300 9450 2800
$Comp
L power:+5V #PWR?
U 1 1
P 4800 1150
F 0 "#PWR?" H 4800 1000 50  0001 C CNN
F 1 "+5V" H 4815 1323 50  0000 C CNN
F 2 "" H 4800 1150 50  0001 C CNN
F 3 "" H 4800 1150 50  0001 C CNN
	1    4800 1150
	1    0    0    -1  
$EndComp
Wire Wire Line
	4800 1350 4800 1150
$Comp
L power:+3.3V #PWR?
U 1 1
P 4300 1150
F 0 "#PWR?" H 4300 1000 50  0001 C CNN
F 1 "+3.3V" H 4315 1323 50  0000 C CNN
F 2 "" H 4300 1150 50  0001 C CNN
F 3 "" H 4300 1150 50  0001 C CNN
	1    4300 1150
	1    0    0    -1  
$EndComp
$Comp
L power:+3.3V #PWR?
U 1 1
P 4150 1150
F 0 "#PWR?" H 4150 1000 50  0001 C CNN
F 1 "+3.3V" H 4165 1323 50  0000 C CNN
F 2 "" H 4150 1150 50  0001 C CNN
F 3 "" H 4150 1150 50  0001 C CNN
	1    4150 1150
	1    0    0    -1  
$EndComp
$Comp
L power:+3.3V #PWR?
U 1 1
P 4000 1150
F 0 "#PWR?" H 4000 1000 50  0001 C CNN
F 1 "+3.3V" H 4015 1323 50  0000 C CNN
F 2 "" H 4000 1150 50  0001 C CNN
F 3 "" H 4000 1150 50  0001 C CNN
	1    4000 1150
	1    0    0    -1  
$EndComp
Wire Wire Line
	4300 1350 4300 1150
Wire Wire Line
	4150 1150 4150 1350
Wire Wire Line
	4000 1350 4000 1150
Wire Wire Line
	5350 2800 9450 2800
$Comp
L Device:R R?
U 1 1
P 2700 1950
F 0 "R?" H 2770 1996 50  0000 L CNN
F 1 "R" H 2770 1905 50  0000 L CNN
F 2 "" V 2630 1950 50  0001 C CNN
F 3 "~" H 2700 1950 50  0001 C CNN
	1    2700 1950
	1    0    0    -1  
$EndComp
$Comp
L Device:R R?
U 1 1
P 2700 2350
F 0 "R?" V 2493 2350 50  0000 C CNN
F 1 "R" V 2584 2350 50  0000 C CNN
F 2 "" V 2630 2350 50  0001 C CNN
F 3 "~" H 2700 2350 50  0001 C CNN
	1    2700 2350
	-1   0    0    1   
$EndComp
$Comp
L Device:R R?
U 1 1
P 2700 2750
F 0 "R?" V 2493 2750 50  0000 C CNN
F 1 "R" V 2584 2750 50  0000 C CNN
F 2 "" V 2630 2750 50  0001 C CNN
F 3 "~" H 2700 2750 50  0001 C CNN
	1    2700 2750
	-1   0    0    1   
$EndComp
$Comp
L Device:R R?
U 1 1
P 2700 3150
F 0 "R?" V 2493 3150 50  0000 C CNN
F 1 "R" V 2584 3150 50  0000 C CNN
F 2 "" V 2630 3150 50  0001 C CNN
F 3 "~" H 2700 3150 50  0001 C CNN
	1    2700 3150
	-1   0    0    1   
$EndComp
$Comp
L Device:R R?
U 1 1
P 2700 3550
F 0 "R?" V 2493 3550 50  0000 C CNN
F 1 "R" V 2584 3550 50  0000 C CNN
F 2 "" V 2630 3550 50  0001 C CNN
F 3 "~" H 2700 3550 50  0001 C CNN
	1    2700 3550
	-1   0    0    1   
$EndComp
$Comp
L Device:R R?
U 1 1
P 2700 3950
F 0 "R?" V 2493 3950 50  0000 C CNN
F 1 "R" V 2584 3950 50  0000 C CNN
F 2 "" V 2630 3950 50  0001 C CNN
F 3 "~" H 2700 3950 50  0001 C CNN
	1    2700 3950
	-1   0    0    1   
$EndComp
Wire Wire Line
	2700 2100 2700 2150
Wire Wire Line
	2700 2500 2700 2550
Wire Wire Line
	2700 2900 2700 2950
Wire Wire Line
	2700 3300 2700 3350
Wire Wire Line
	2700 3700 2700 3750
$Comp
L power:GND #PWR?
U 1 1
P 2700 4200
F 0 "#PWR?" H 2700 3950 50  0001 C CNN
F 1 "GND" H 2705 4027 50  0000 C CNN
F 2 "" H 2700 4200 50  0001 C CNN
F 3 "" H 2700 4200 50  0001 C CNN
	1    2700 4200
	1    0    0    -1  
$EndComp
Wire Wire Line
	2700 4100 2700 4200
Wire Wire Line
	3550 2150 2700 2150
Connection ~ 2700 2150
Wire Wire Line
	2700 2150 2700 2200
$Comp
L power:+3.3V #PWR?
U 1 1
P 2700 1700
F 0 "#PWR?" H 2700 1550 50  0001 C CNN
F 1 "+3.3V" H 2715 1873 50  0000 C CNN
F 2 "" H 2700 1700 50  0001 C CNN
F 3 "" H 2700 1700 50  0001 C CNN
	1    2700 1700
	1    0    0    -1  
$EndComp
Wire Wire Line
	2700 1700 2700 1800
$Comp
L Connector:Conn_01x02_Female J?
U 1 1
P 2550 3950
F 0 "J?" V 2396 3998 50  0000 L CNN
F 1 "Conn_01x02_Female" V 2487 3998 50  0000 L CNN
F 2 "" H 2550 3950 50  0001 C CNN
F 3 "~" H 2550 3950 50  0001 C CNN
	1    2550 3950
	0    1    1    0   
$EndComp
$Comp
L Connector:Conn_01x02_Female J?
U 1 1
P 2550 3550
F 0 "J?" V 2396 3598 50  0000 L CNN
F 1 "Conn_01x02_Female" V 2487 3598 50  0000 L CNN
F 2 "" H 2550 3550 50  0001 C CNN
F 3 "~" H 2550 3550 50  0001 C CNN
	1    2550 3550
	0    1    1    0   
$EndComp
$Comp
L Connector:Conn_01x02_Female J?
U 1 1
P 2550 3150
F 0 "J?" V 2396 3198 50  0000 L CNN
F 1 "Conn_01x02_Female" V 2487 3198 50  0000 L CNN
F 2 "" H 2550 3150 50  0001 C CNN
F 3 "~" H 2550 3150 50  0001 C CNN
	1    2550 3150
	0    1    1    0   
$EndComp
$Comp
L Connector:Conn_01x02_Female J?
U 1 1
P 2550 2750
F 0 "J?" V 2396 2798 50  0000 L CNN
F 1 "Conn_01x02_Female" V 2487 2798 50  0000 L CNN
F 2 "" H 2550 2750 50  0001 C CNN
F 3 "~" H 2550 2750 50  0001 C CNN
	1    2550 2750
	0    1    1    0   
$EndComp
$Comp
L Connector:Conn_01x02_Female J?
U 1 1
P 2550 2350
F 0 "J?" V 2396 2398 50  0000 L CNN
F 1 "Conn_01x02_Female" V 2487 2398 50  0000 L CNN
F 2 "" H 2550 2350 50  0001 C CNN
F 3 "~" H 2550 2350 50  0001 C CNN
	1    2550 2350
	0    1    1    0   
$EndComp
$Comp
L power:GND #PWR?
U 1 1
P 2300 4200
F 0 "#PWR?" H 2300 3950 50  0001 C CNN
F 1 "GND" H 2305 4027 50  0000 C CNN
F 2 "" H 2300 4200 50  0001 C CNN
F 3 "" H 2300 4200 50  0001 C CNN
	1    2300 4200
	1    0    0    -1  
$EndComp
Wire Wire Line
	2450 2150 2300 2150
Wire Wire Line
	2300 2150 2300 2550
Wire Wire Line
	2450 2550 2300 2550
Connection ~ 2300 2550
Wire Wire Line
	2300 2550 2300 2950
Wire Wire Line
	2550 2550 2700 2550
Connection ~ 2700 2550
Wire Wire Line
	2700 2550 2700 2600
Wire Wire Line
	2550 2150 2700 2150
Wire Wire Line
	2450 2950 2300 2950
Connection ~ 2300 2950
Wire Wire Line
	2300 2950 2300 3350
Wire Wire Line
	2550 2950 2700 2950
Connection ~ 2700 2950
Wire Wire Line
	2700 2950 2700 3000
Wire Wire Line
	2550 3350 2700 3350
Connection ~ 2700 3350
Wire Wire Line
	2700 3350 2700 3400
Wire Wire Line
	2450 3350 2300 3350
Connection ~ 2300 3350
Wire Wire Line
	2300 3350 2300 3750
Wire Wire Line
	2450 3750 2300 3750
Connection ~ 2300 3750
Wire Wire Line
	2300 3750 2300 4200
Wire Wire Line
	2550 3750 2700 3750
Connection ~ 2700 3750
Wire Wire Line
	2700 3750 2700 3800
Text Notes 1850 3100 0    50   ~ 0
CLAVIER
$Comp
L Connector_Generic:Conn_02x05_Counter_Clockwise J?
U 1 1
P 6550 2050
F 0 "J?" V 6646 1762 50  0000 R CNN
F 1 "Conn_02x05_Counter_Clockwise" V 6555 1762 50  0000 R CNN
F 2 "" H 6550 2050 50  0001 C CNN
F 3 "~" H 6550 2050 50  0001 C CNN
	1    6550 2050
	0    -1   -1   0   
$EndComp
Wire Wire Line
	6750 2250 6650 2250
Wire Wire Line
	6550 2250 6650 2250
Connection ~ 6650 2250
Wire Wire Line
	6550 2250 6450 2250
Connection ~ 6550 2250
Wire Wire Line
	6450 2250 6350 2250
Connection ~ 6450 2250
Wire Wire Line
	6650 1750 6750 1750
Wire Wire Line
	6550 1750 6650 1750
Connection ~ 6650 1750
Wire Wire Line
	6450 1750 6550 1750
Connection ~ 6550 1750
Wire Wire Line
	6350 1750 6450 1750
Connection ~ 6450 1750
Wire Wire Line
	6350 1750 6250 1750
Wire Wire Line
	6250 1750 6250 2000
Wire Wire Line
	6250 2000 5350 2000
Connection ~ 6350 1750
Wire Wire Line
	6350 2250 6250 2250
Wire Wire Line
	6250 2250 6250 2100
Wire Wire Line
	6250 2100 5350 2100
Connection ~ 6350 2250
Text Notes 6400 1650 0    118  ~ 0
i2c
$EndSCHEMATC
